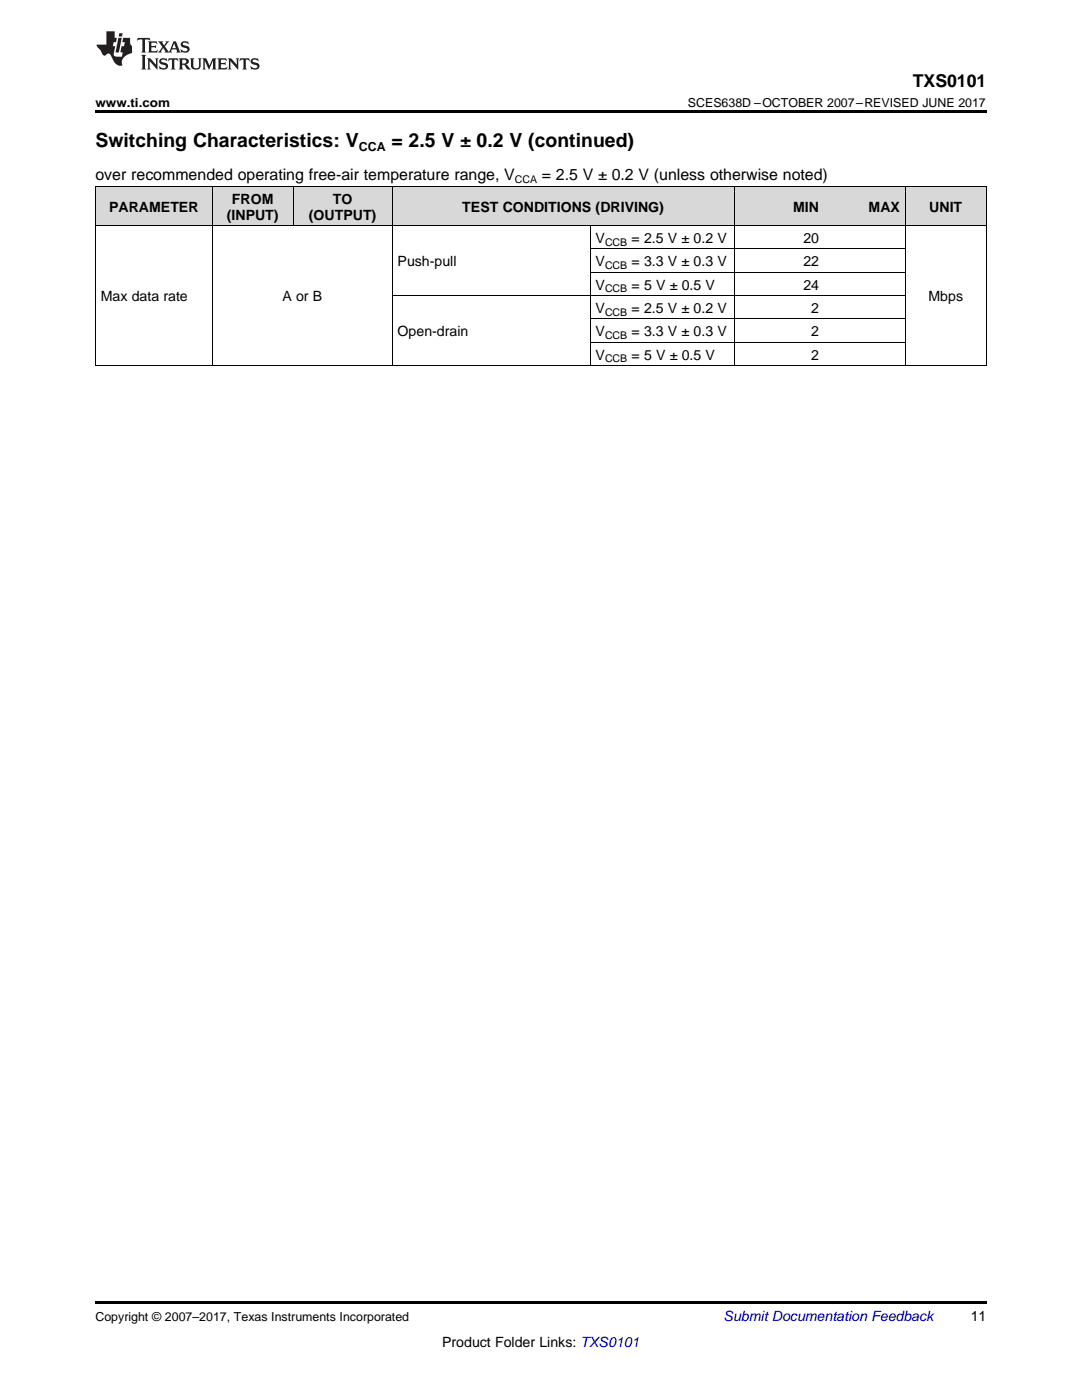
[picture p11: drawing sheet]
<svg xmlns="http://www.w3.org/2000/svg" width="216mm" height="279mm" viewBox="0 0 216 279" stroke-linecap="round" stroke-linejoin="round" font-family="sans-serif">
<g fill="#d8d8d8">
<path d="M19 37.3h23.4v7.8h-23.4z"/>
<path d="M42.4 37.3h16.1v7.8h-16.1z"/>
<path d="M58.5 37.3h19.8v7.8h-19.8z"/>
<path d="M78.3 37.3h39.5v7.8h-39.5z"/>
<path d="M117.8 37.3h28.7v7.8h-28.7z"/>
<path d="M146.5 37.3h18v7.8h-18z"/>
<path d="M164.5 37.3h16.2v7.8h-16.2z"/>
<path d="M180.7 37.3h16.1v7.8h-16.1z"/>
</g>
<path d="M19 22h177.8v.5h-177.8zM19 259.7h177.8v.5h-177.8z" fill="#000"/>
<g fill="none" stroke="#000" stroke-width=".2">
<path d="M19 37.2h177.8M19.1 37.3v35.7M42.3 37.3v35.7M58.5 37.3v7.8M78.2 37.3v35.7M146.5 37.3v35.7M180.6 37.3v35.7M196.8 37.3v35.7M19 45h177.8M78.3 59h102.4M117.7 45.1v27.9M117.8 54.3h62.9"/>
<path d="M117.8 49.7h62.9M19 73h177.8M117.8 68.3h62.9M117.8 63.7h62.9"/>
</g>
<g fill="#231f20">
<path d="M27.5 7.6l-.1 .5 .4-.2h.6v.1v2.1l-.2 .4h1l-.3-.4v-2.1l.1-.1h.5l.5 .2-.2-.5zM29.5 8.3l.2 .3v1.5l-.2 .4h1.8l.2-.6a1.04 1.04 0 0 1-1.3 .2v-.7h.6l.3 .2v-.6l-.3 .2h-.6v-.6l.8-.1 .4 .3-.2-.5zM31.5 8.3l.9 1.1-.9 1.1h.8l-.2-.2 .5-.7 .4 .7-.2 .2h1.5l-.1-.2 .1-.4h.9l.1 .4-.2 .2h1l-.3-.3-.7-1.9h-.5l-.9 2-.8-1 .9-1h-.8l.1 .3-.3 .5-.4-.6 .2-.2zM34.7 8.6l.4 1h-.7zM36.3 8.4a.63 .63 0 0 0-.2 .7 .63 .63 0 0 0 .6 .4l.6 .2 .1 .2a.75 .75 0 0 1-.7 .4 .75 .75 0 0 1-.6-.5l.1 .7 .1-.1a1.11 1.11 0 0 0 1.5-.6 1.13 1.13 0 0 0-1.2-.8l-.1-.4a1.04 1.04 0 0 1 1.2 .2l-.2-.5-.1 .1-.5-.2zM28.2 10.9l.2 .4v2.2l-.2 .4h1l-.3-.4v-2.2l.3-.4zM29.3 11.6l.3 .4v1.5l-.3 .4h.8l-.2-.4v-1.3l1.5 1.7v-1.9l.2-.4h-.7l.2 .4v.9l-1.1-1.3zM32 11.8a.62 .62 0 0 0-.2 .7 .62 .62 0 0 0 .6 .4l.6 .1 .1 .3a.76 .76 0 0 1-.7 .3 .76 .76 0 0 1-.6-.4l.1 .7 .1-.1a1.11 1.11 0 0 0 1.5-.6 1.13 1.13 0 0 0-1.2-.8l-.1-.4a1.04 1.04 0 0 1 1.2 .2l-.2-.6-.1 .1-.5-.1zM33.7 11.6l-.2 .6a.61 .61 0 0 1 .8-.3v1.6l-.2 .4h.9l-.2-.4v-1.6a.63 .63 0 0 1 .8 .3l-.2-.6zM35.6 11.6l.3 .4v1.5l-.3 .4h1l-.2-.2v-.8l.5 .2a.76 .76 0 0 0 1.2 .7l-1-1a.58 .58 0 0 0 .6-.5 .58 .58 0 0 0-.5-.6zM36.4 11.9h.1a.45 .45 0 0 1 .5 .1 .45 .45 0 0 1 .1 .5l-.7 .2zM37.9 11.6l.2 .2a2.17 2.17 0 0 0 .3 1.9 .99 .99 0 0 0 1.6-.6v-1.1l.2-.4h-.7l.2 .2a1.92 1.92 0 0 1-.2 1.8 .6 .6 0 0 1-.9-.5v-1.1l.2-.4zM40.4 11.6l.2 .4v1.5l-.2 .4h.7l-.2-.4v-1.4l.8 1.8 .8-1.8v1.4l-.2 .4h.9l-.2-.4v-1.5l.2-.4h-.8l-.6 1.5-.6-1.5zM43.4 11.6l.2 .4v1.5l-.2 .4h1.8l.2-.6a1.04 1.04 0 0 1-1.3 .1v-.6h.5l.4 .2v-.6l-.4 .2h-.5v-.7h.8l.3 .3-.1-.6zM45.5 11.6l.2 .4v1.5l-.2 .4h.7l-.2-.4v-1.3l1.5 1.7v-1.9l.2-.4h-.7l.2 .4v.9l-1.1-1.3zM47.9 11.6l-.1 .6a.61 .61 0 0 1 .8-.3v1.6l-.3 .4h1l-.3-.4 .1-1.6a.63 .63 0 0 1 .7 .3l-.1-.6zM50.2 11.8a.62 .62 0 0 0-.2 .7 .62 .62 0 0 0 .6 .4l.6 .1 .2 .3a.76 .76 0 0 1-.8 .3 .76 .76 0 0 1-.6-.4l.1 .7 .2-.1a1.11 1.11 0 0 0 1.5-.6 1.13 1.13 0 0 0-1.3-.8l-.1-.4a1.04 1.04 0 0 1 1.2 .2l-.1-.6-.2 .1-.5-.1z"/>
<path d="M21.2 6.3v2.6h-1.9l.1 .4 .7 .9a.91 .91 0 0 0 1 .8 .56 .56 0 0 1 .5-.3 .56 .56 0 0 1 .5 .3l.4 .8a1.53 1.53 0 0 0 1.9 1.2 1.54 1.54 0 0 1 1-2.1l.9-.3v-1.4a1.52 1.52 0 0 1-.3-1.6h-1.4l-.2 .8h.5l-.2 .8h-.4l-.2 1v.2l.4 .1-.2 .8a1.93 1.93 0 0 1-1.6-.3l.3-1.8h-.5l.2-.8h.4l.2-.8h-.4v-1.3zM23.6 7.6l-.6 2.9h.7l.6-2.9zM23.8 6.6l-.1 .7h.6l.2-.7z"/>
</g>
<g font-size="3.9">
<text x="19" y="29.3">Switching Characteristics: V</text>
<text x="78.1" y="29.3">= 2.5 V ± 0.2 V (continued)</text>
</g>
<text font-size="3.5" x="182.1" y="17.3">TXS0101</text>
<g font-size="3.2">
<text x="19" y="36">over recommended operating free-air temperature range, V</text>
<text x="108.1" y="36">= 2.5 V ± 0.2 V (unless otherwise noted)</text>
</g>
<g font-size="2.8">
<text x="46.3" y="40.6">FROM</text>
<text x="66.4" y="40.6">TO</text>
<text x="21.8" y="42.2">PARAMETER</text>
<text x="45.3" y="43.8">(INPUT)</text>
<text x="61.6" y="43.8">(OUTPUT)</text>
<text x="92.3" y="42.2">TEST CONDITIONS</text>
<text x="118.9" y="42.2">(DRIVING)</text>
<text x="158.3" y="42.2">MIN</text>
<text x="173.3" y="42.2">MAX</text>
<text x="185.4" y="42.2">UNIT</text>
<text x="79.3" y="53.1">Push-pull</text>
<text x="118.9" y="48.5">V</text>
<text x="118.9" y="53.1">V</text>
<text x="126" y="48.5">= 2.5 V ± 0.2 V</text>
<text x="126" y="53.1">= 3.3 V ± 0.3 V</text>
<text x="160.3" y="48.5">20</text>
<text x="160.3" y="53.1">22</text>
<text x="118.9" y="57.8">V</text>
<text x="126" y="57.8">= 5 V ± 0.5 V</text>
<text x="160.3" y="57.8">24</text>
<text x="20.1" y="60.1">Max data rate</text>
<text x="56.3" y="60.1">A or B</text>
<text x="118.9" y="62.4">V</text>
<text x="126" y="62.4">= 2.5 V ± 0.2 V</text>
<text x="161.9" y="62.4">2</text>
<text x="185.3" y="60.1">Mbps</text>
<text x="79.3" y="67.1">Open-drain</text>
<text x="118.9" y="67.1">V</text>
<text x="118.9" y="71.8">V</text>
<text x="126" y="67.1">= 3.3 V ± 0.3 V</text>
<text x="126" y="71.8">= 5 V ± 0.5 V</text>
<text x="161.9" y="67.1">2</text>
<text x="161.9" y="71.8">2</text>
<text x="193.7" y="263.6">11</text>
<text x="88.2" y="268.9">Product Folder Links: TXS0101</text>
</g>
<text font-size="2.8" fill="#0000c8" x="144.4" y="263.6">Submit Documentation Feedback</text>
<g font-size="2.5">
<text x="19" y="21.4">www.ti.com</text>
<text x="137.3" y="21.4">SCES638D –OCTOBER 2007–REVISED JUNE 2017</text>
<text x="71.6" y="30.1">CCA</text>
<text x="19" y="263.6">Copyright © 2007–2017, Texas Instruments Incorporated</text>
</g>
<g font-size="2.1">
<text x="102.7" y="36.6">CCA</text>
<text x="120.7" y="49">CCB</text>
<text x="120.7" y="53.7">CCB</text>
<text x="120.7" y="58.3">CCB</text>
<text x="120.7" y="63">CCB</text>
<text x="120.7" y="67.7">CCB</text>
<text x="120.7" y="72.3">CCB</text>
</g>
</svg>
